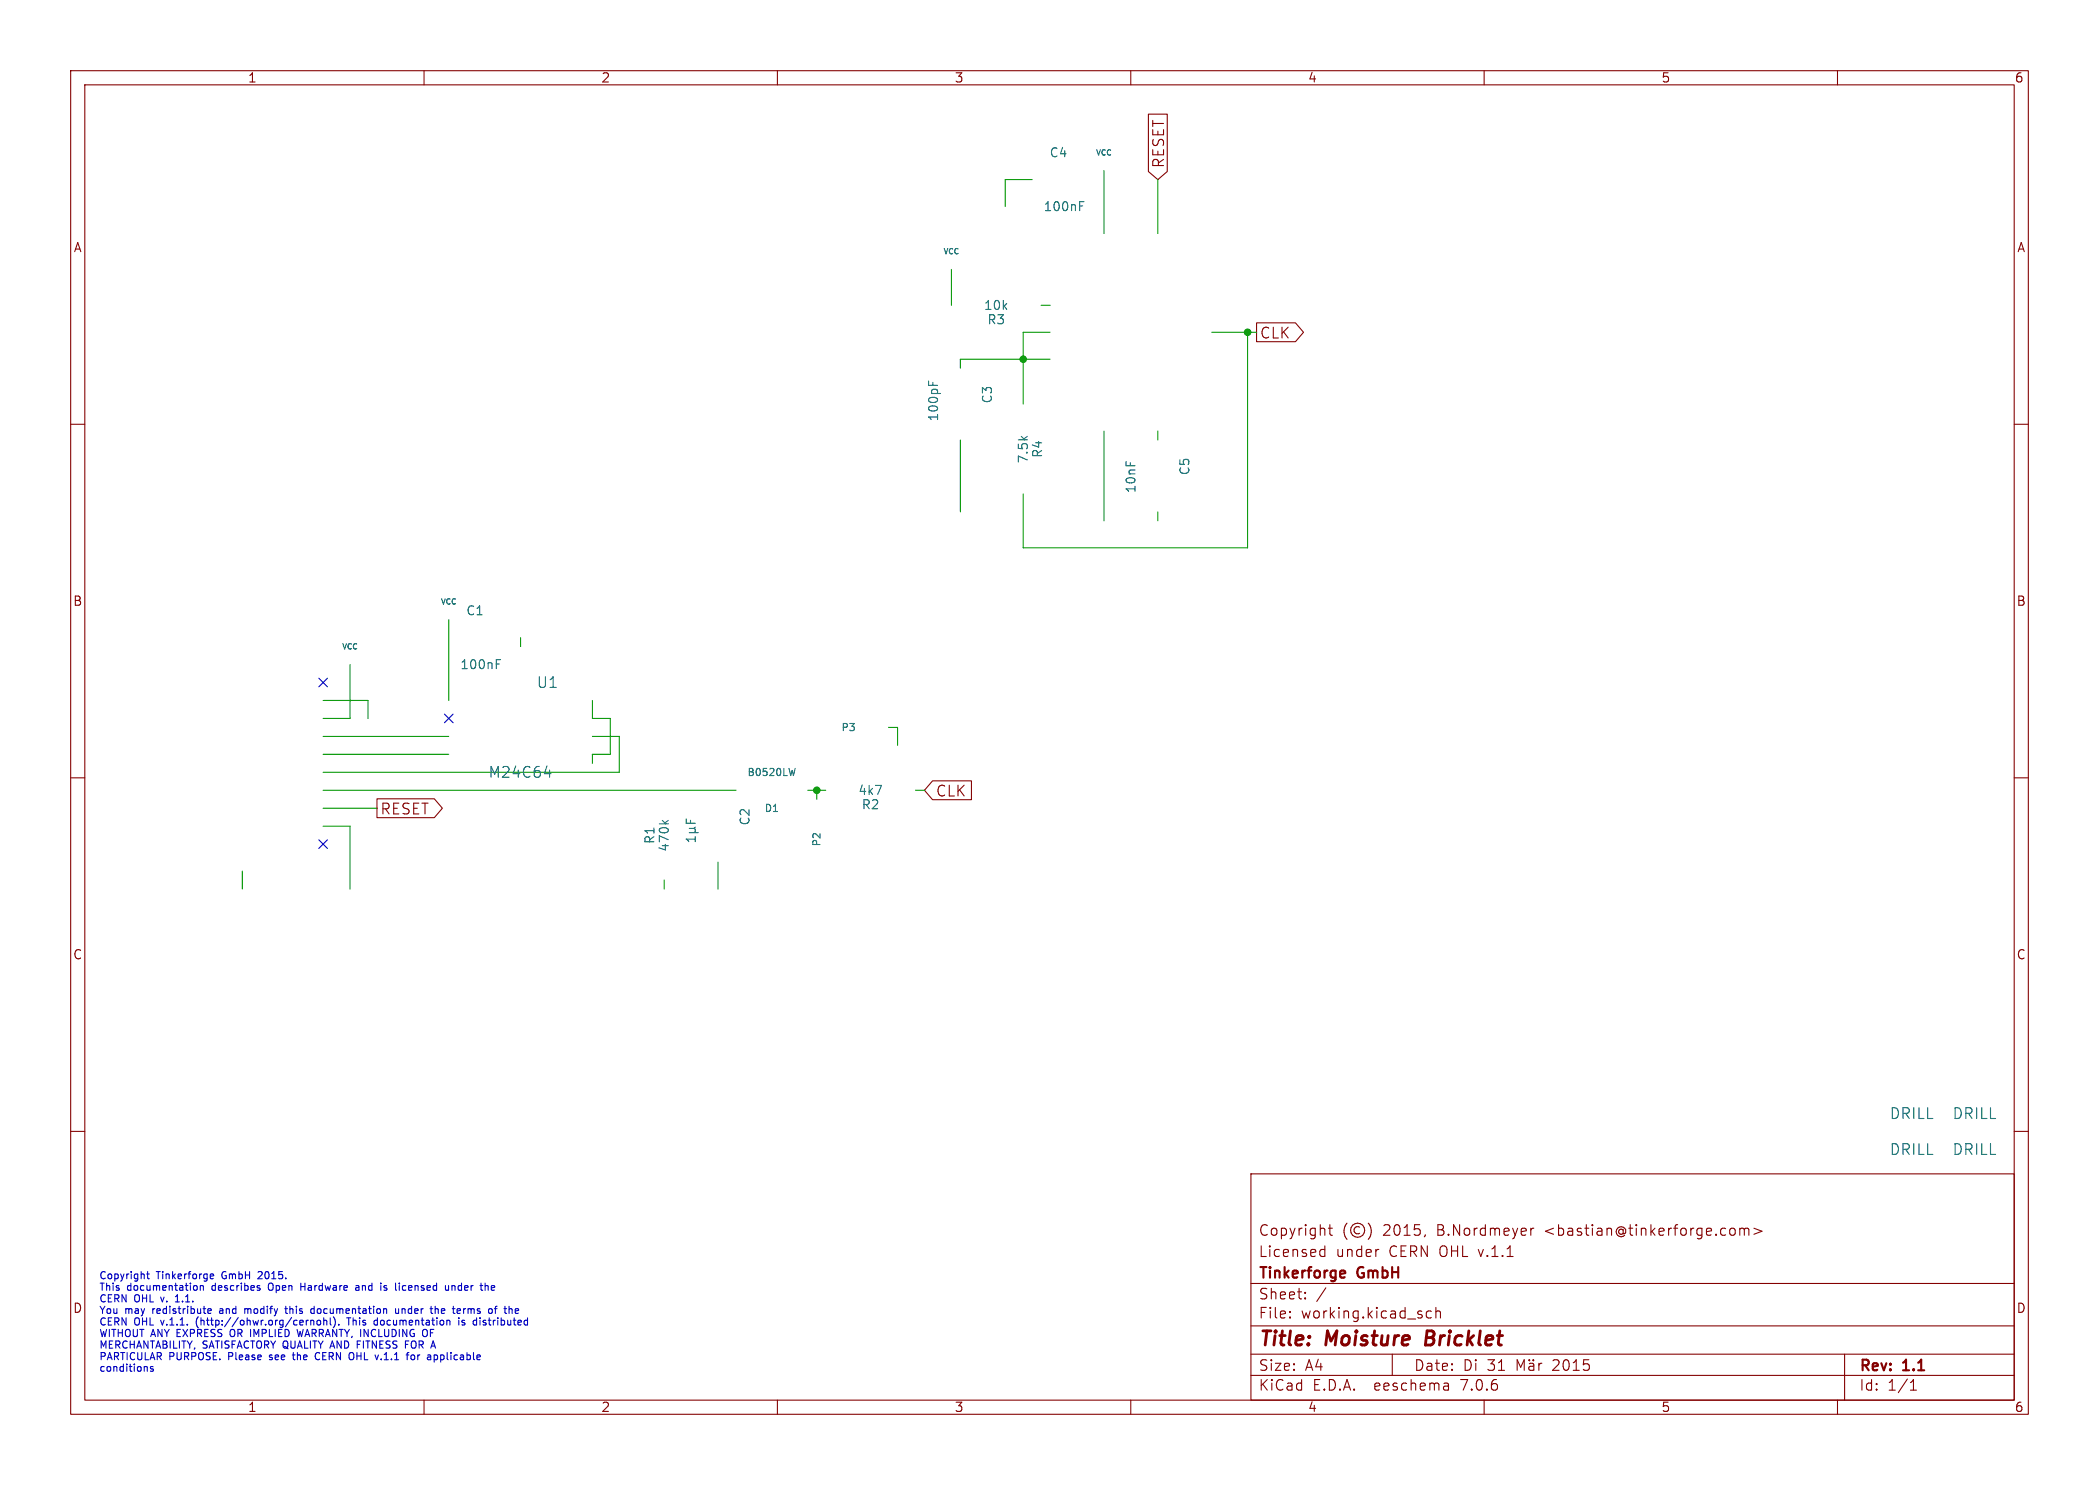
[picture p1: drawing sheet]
<svg xmlns="http://www.w3.org/2000/svg" width="297mm" height="210mm" viewBox="0 0 297 210" stroke-linecap="round" stroke-linejoin="round" font-family="sans-serif">
<g fill="none" stroke="#840000" stroke-width=".15">
<path d="M10 10h277v190h-277zM12 12h273v186h-273zM60 10v2M110 10v2M160 10v2M162.5 16.1h2.7v8.2l-1.4 1.1-1.3-1.1zM210 10v2M260 10v2M10 60h2M177.8 45.7h5.5l1.1 1.3-1.1 1.3h-5.5zM285 60h2M10 110h2"/>
<path d="M53.3 113h8.2l1.1 1.3-1.1 1.3h-8.2zM132 110.4h5.5v2.7h-5.5l-1.2-1.3zM285 110h2M10 160h2M285 160h2M177 166h108v32h-108zM186.9 177.6l.1 .1 .5-.1M186.9 176.8l.1-.1 .5 .1M187.5 176.2v1.5M188 173.7h.5M188.2 173.2v1.3v.1l.3 .1M190.6 173a1.72 1.72 0 0 0 0 2.3"/>
<path d="M192.4 173.6a.52 .52 0 0 0-.8 .4 .52 .52 0 0 0 .8 .4M193.6 173a1.72 1.72 0 0 1 0 2.3M195 176.7h.1M201.7 174.6l-.2 .3M216.6 173.7v1M217 173.7l-.3 .1-.1 .2M245 173.7a.41 .41 0 0 1 .5 .3v.4a.41 .41 0 0 1-.5 .3M246.2 173.8a.37 .37 0 0 1 .6 .1M246.2 173.7v1M246.8 173.9l.2-.2 .4 .1 .1 .9M246.8 173.9v.8M248.2 173.7l1.1 .4-1.1 .5"/>
<path d="M60 198v2M110 198v2M160 198v2M177 194.5h108M177 191.5h108M177 187.5h108M177 181.5h108M182.5 186.3h.1l-.1 .1M182.5 186.3v.1M182.5 185.5v.1M182.5 185.5h.1l-.1 .1M184.7 183.6v.1"/>
<path d="M184.7 183.6h-.1l.1 .1M184.7 182.8v.1M184.7 182.8h-.1l.1 .1M187.6 182.1l-1.3 2M197 191.5v3M202.5 185.5l-.4-.1-.3 .3v.4l.2 .2 .1 .1 .4-.1M203.2 185.5a.37 .37 0 0 1 .6 .1v.8M203.2 184.9v1.5M204.9 195.7l.1 .9M205 196.5l-.2 .1M205 196h-.2M210 198v2"/>
<path d="M214.7 193.8v-1.5l.5 1.1 .5-1.1v1.5M216.4 192.9l.1-.1 .5 .1v.9M216.4 192.3l.1 .1h-.1M216.4 192.3l-.1 .1h.1M216.4 192.3v.1M217 192.3v.1M217 192.3l-.1 .1h.1M217 193.2h-.5a.29 .29 0 0 0-.2 .3 .29 .29 0 0 0 .2 .3l.5-.1M217.7 192.8v1M218.2 192.8l-.3 .1-.2 .2M260 198v2M261 191.5v6.5"/>
<path d="M270.3 196.6h.9M270.3 195.5l.4-.4v1.5"/>
<circle cx="192.1" cy="174" r="1"/>
</g>
<path d="M201.9 188.2l-.2 2h.7" fill="none" stroke="#840000" stroke-width=".4"/>
<path d="M190.1 179.7l.2 .1v.2l-.7 .2M190.3 180.6l-.2 .1" fill="none" stroke="#840000" stroke-width=".3"/>
<g fill="none" stroke="#0000c2" stroke-width=".15">
<path d="M20.9 179.8v.9l.2 .1M36.6 179.9h-.1M20.7 193.3l.1 .1v.5M20.7 180.2h.4M21.7 193.3h-.3l-.1 .1v.1l.4 .1v.3h-.4M24.8 184.1h.6M25 183.2l-.2 .2M27.6 181.8h.2l.1 .2v.4l-.3 .1M27.8 186.7v.6M28.3 181.9l.2-.1h.2l.1 .7M28.3 181.8v.7M29.4 185.4l.5-.1-.1-.2h-.2l-.2 .1 .1 .5h.3"/>
<path d="M29.7 180.3l.2-.1h.2l.1 .1v.1l-.5 .1M29.7 180.7l.2 .1h.3M31.1 185.4v.3M32.6 188.1v.8M34.6 185.1v.6M34.9 185.1l-.3 .1M36.7 182.1l.1 .2-.1 .2M36.7 181.8h.1M37.1 180.3l-.6 .5h.6M38 181.6v.7M38.1 192.2l.1 .1M38.2 191.7v.2"/>
<path d="M40.3 185.1h.4M40.4 184.7v.9l.3 .1M41.4 191.6h.3M41.5 191.3v.8l.2 .2M42 188l.3 1 .2-.7 .2 .7M42.6 181.5v1M42.6 181.9h.5M44 185.6l.2 .1h.3M44 186.7v.7M44 186.8l.1-.1 .3 .1v.6M44.5 185.1h-.3l-.2 .2M44.5 184.7v1"/>
<path d="M44.8 191.3a.5 .5 0 0 0-.2 .7 .5 .5 0 0 0 .6 .2M44.9 186.8l.3-.1 .2 .2v.3l-.2 .2-.3-.1-.1-.1zM45.8 186.8l.2-.1 .2 .1v.6M45.8 186.4v1M46.7 186.4v.8l.2 .2M47.2 186.3a1.19 1.19 0 0 1 0 1.4M47.9 187.3v.1M49.3 186.4v1M49.9 191.3a.72 .72 0 0 1 0 .9M50.4 181.8h.3l.1 .7M50.5 190.1h.4M50.8 182l-.3 .1-.2 .1 .2 .3 .3-.1"/>
<path d="M53 187.3l.1 .1 .3-.1M53.4 186.8l-.3-.1-.1 .1M53.4 186.4v1M54.3 182.4h.4M54.7 181.8h-.2l-.2 .1 .1 .2 .3 .1M56 185.1v.6h.3h.1M56.4 185.1v.6M56.5 181.5v.1M56.9 185.1v.6M57 181.8l-.1 .2 .1 .4M57 185.1l-.1 .1M57.4 190.1h.3"/>
<path d="M58.2 191.7l.3-.1 .2 .2v.3l-.2 .2-.3-.1-.1-.1zM60.3 188.1a.72 .72 0 0 1 0 .9M61.4 191.7l.3-.1 .2 .2-.1 .4h-.4M61.6 185.2l.1-.1h.3v.6M61.6 184.7v1M63 181.8l.1 .6 .2 .1 .2-.1M63.5 181.8v.7M63.5 186.7l.2 .2v.5M64 181.8v.7M64.3 181.8h-.2l-.1 .1M64.9 186.4v.1M64.9 186.7v.7"/>
<path d="M65 185.1l.2 .2-.5 .1M65.1 185.7h-.1M65.4 187.3h.3M65.6 185.1v.6M65.6 185.2v.1M65.7 186.8l-.2-.1-.1 .2v.1l.3 .1M67.9 186.4v.1M67.9 186.7v.7M68.8 181.8l.3 .1v.6M69.6 181.8v.6M70 185.1h.3M70 182l-.5 .1"/>
<path d="M70.3 184.7l-.2 .2v.8M72.9 185.7h.4M72.9 185.1h.3l.2 .2-.5 .1"/>
</g>
<g fill="none" stroke="#009600" stroke-width=".15">
<path d="M134.6 38.1v5.1M146 25.4h-3.8v3.8M156.2 24.1v8.9M163.8 25.4v7.6M147.3 43.2h1.3M148.6 47h-3.8v10.2M148.6 50.8h-12.7v1.3M171.4 47h6.4M176.5 47v30.5h-31.7v-7.6M135.9 62.2v10.2M156.2 61v12.7M163.8 61v1.2"/>
<path d="M163.8 72.4v1.3M45.7 99.1h6.4v2.5M49.5 94v7.6h-3.8M63.5 87.6v11.5M73.7 90.2v1.2M83.8 99.1v2.5h2.6v5.1h-2.6v1.3M45.7 111.8h58.4M45.7 106.7h17.8M45.7 104.1h17.8M45.7 114.3h7.6M45.7 116.8h3.8v8.9M83.8 104.1h3.8v5.1h-41.9"/>
<path d="M114.3 111.8h2.5M115.6 111.8v1.2M125.7 102.9h1.3v2.5M129.5 111.8h1.3M34.3 123.2v2.5M94 124.5v1.2M101.6 121.9v3.8"/>
</g>
<path d="M45.1 95.9l1.2 1.2M46.3 95.9l-1.2 1.2M45.1 118.8l1.2 1.2M46.3 118.8l-1.2 1.2M62.9 101l1.2 1.2M64.1 101l-1.2 1.2" fill="none" stroke="#000084" stroke-width=".15"/>
<g fill="none" stroke="#006464" stroke-width=".15">
<path d="M152.8 29.1h.4M152.8 28.5h.6M131.4 53.9v.6M132 54.1v.4M70.2 93.9h.4M70.2 93.3h.6M77 109.4h1M77.8 108.9v1M93.7 116l.5 .5M94.6 116l-.5 .4M97.1 115.8v.6h1.3M97.5 117.8h1.3"/>
<path d="M97.5 117.2h.7M97.7 116v.4M98.2 117.2l.2 .1v.3l-.2 .2M98.4 118.3v.7M98.4 118.7h-1.3l.4 .3M98.4 117l-.2 .2M112.5 108.7l-.2 1"/>
</g>
<g fill="#009600" stroke="#009600" stroke-width=".15">
<circle cx="144.8" cy="50.8" r=".46"/>
<circle cx="176.5" cy="47" r=".46"/>
<circle cx="115.6" cy="111.8" r=".46"/>
</g>
<g font-size="2.8" fill="#840000">
<text x="178" y="190.9">Title:</text>
<text x="187.7" y="190.9">Moisture</text>
<text x="202.6" y="190.9">Bricklet</text>
</g>
<g font-size="2.1" fill="#840000">
<text x="164.9" y="23.9" transform="rotate(-90 164.9 23.9)">RESET</text>
<text x="178.2" y="48.1">CLK</text>
<text x="132.3" y="112.9">CLK</text>
<text x="53.7" y="115.4">RESET</text>
<text x="178" y="178">Licensed</text>
<text x="178" y="175">Copyright</text>
<text x="189" y="178">under</text>
<text x="195.7" y="175">2015,</text>
<text x="196.6" y="178">CERN OHL v.1.1</text>
<text x="203.5" y="175">B.Nordmeyer</text>
<text x="218.8" y="175">&lt;bastian@tinkerforge.com&gt;</text>
<text x="178" y="184">Sheet:</text>
<text x="178" y="181.2">Tinkerforge</text>
<text x="192.2" y="181.2">GmbH</text>
<text x="178" y="186.7">File:</text>
<text x="184.1" y="186.7">working.kicad_sch</text>
<text x="178" y="196.9">KiCad</text>
<text x="178" y="194.1">Size:</text>
<text x="184.7" y="194.1">A4</text>
<text x="185.7" y="196.9">E.D.A.</text>
<text x="194.6" y="196.9">eeschema</text>
<text x="200" y="194.1">Date:</text>
<text x="207" y="196.9">7.0.6</text>
<text x="207" y="194.1">Di</text>
<text x="210.5" y="194.1">31</text>
<text x="220" y="194.1">2015</text>
<text x="263" y="194.3">Rev:</text>
<text x="263" y="196.9">Id:</text>
<text x="267.1" y="196.9">1/1</text>
<text x="269.4" y="194.3">1.1</text>
</g>
<g font-size="2.1" fill="#006464">
<text x="75.9" y="97.5">U1</text>
<text x="69" y="110.2">M24C64</text>
<text x="267.3" y="158.5">DRILL</text>
<text x="276.2" y="158.5">DRILL</text>
<text x="267.3" y="163.6">DRILL</text>
<text x="276.2" y="163.6">DRILL</text>
</g>
<g font-size="1.8" fill="#840000">
<text x="35" y="11.9">1</text>
<text x="85" y="11.9">2</text>
<text x="135" y="11.9">3</text>
<text x="185" y="11.9">4</text>
<text x="235" y="11.9">5</text>
<text x="285" y="11.9">6</text>
<text x="10.3" y="35.9">A</text>
<text x="285.3" y="35.9">A</text>
<text x="10.3" y="85.9">B</text>
<text x="285.3" y="85.9">B</text>
<text x="10.3" y="135.9">C</text>
<text x="285.3" y="135.9">C</text>
<text x="10.3" y="185.9">D</text>
<text x="285.3" y="185.9">D</text>
<text x="35" y="199.9">1</text>
<text x="85" y="199.9">2</text>
<text x="135" y="199.9">3</text>
<text x="185" y="199.9">4</text>
<text x="235" y="199.9">5</text>
<text x="285" y="199.9">6</text>
</g>
<g font-size="1.8" fill="#006464">
<text x="148.4" y="22.5">C4</text>
<text x="147.6" y="30.1">100nF</text>
<text x="139.1" y="44">10k</text>
<text x="139.6" y="46.1">R3</text>
<text x="132.9" y="59.7" transform="rotate(-90 132.9 59.7)">100pF</text>
<text x="140.6" y="57.1" transform="rotate(-90 140.6 57.1)">C3</text>
<text x="145.6" y="65.6" transform="rotate(-90 145.6 65.6)">7.5k</text>
<text x="147.7" y="64.8" transform="rotate(-90 147.7 64.8)">R4</text>
<text x="160.9" y="69.8" transform="rotate(-90 160.9 69.8)">10nF</text>
<text x="168.5" y="67.3" transform="rotate(-90 168.5 67.3)">C5</text>
<text x="65.9" y="87.2">C1</text>
<text x="65" y="94.8">100nF</text>
<text x="121.4" y="112.6">4k7</text>
<text x="92.8" y="119.5" transform="rotate(-90 92.8 119.5)">R1</text>
<text x="106.3" y="116.8" transform="rotate(-90 106.3 116.8)">C2</text>
<text x="121.8" y="114.7">R2</text>
<text x="94.8" y="120.5" transform="rotate(-90 94.8 120.5)">470k</text>
</g>
<g font-size="1.4" fill="#006464">
<text x="119" y="103.6">P3</text>
<text x="105.7" y="110">B0520LW</text>
<text x="108.1" y="115">D1</text>
<text x="116.3" y="119.8" transform="rotate(-90 116.3 119.8)">P2</text>
</g>
<g font-size="1.4" fill="#0000c2">
<text x="14" y="181">Copyright</text>
<text x="14" y="182.6">This</text>
<text x="14" y="184.2">CERN</text>
<text x="14" y="185.9">You</text>
<text x="17.7" y="185.9">may</text>
<text x="18" y="182.6">documentation</text>
<text x="19" y="184.2">OHL</text>
<text x="21.8" y="185.9">redistribute</text>
<text x="22.2" y="181">Tinkerforge</text>
<text x="23" y="184.2">v.</text>
<text x="25.3" y="184.2">1.1.</text>
<text x="30.2" y="182.6">describes</text>
<text x="31.5" y="185.9">and</text>
<text x="31.6" y="181">GmbH</text>
<text x="35.3" y="185.9">modify</text>
<text x="37" y="181">2015.</text>
<text x="38.4" y="182.6">Open</text>
<text x="41.4" y="185.9">this</text>
<text x="43.2" y="182.6">Hardware</text>
<text x="45.2" y="185.9">documentation</text>
<text x="51.3" y="182.6">and</text>
<text x="55.1" y="182.6">is</text>
<text x="57.4" y="182.6">licensed</text>
<text x="57.4" y="185.9">under</text>
<text x="62.7" y="185.9">the</text>
<text x="64.7" y="182.6">under</text>
<text x="66.1" y="185.9">terms</text>
<text x="70" y="182.6">the</text>
<text x="71.4" y="185.9">of</text>
<text x="14" y="187.5">CERN</text>
<text x="14" y="189.2">WITHOUT ANY EXPRESS</text>
<text x="14" y="190.8">MERCHANTABILITY,</text>
<text x="19" y="187.5">OHL</text>
<text x="23" y="187.5">v.1.1.</text>
<text x="28.2" y="187.5">(http://ohwr.org/cernohl).</text>
<text x="28.7" y="190.8">SATISFACTORY QUALITY AND</text>
<text x="33" y="189.2">OR IMPLIED</text>
<text x="43.1" y="189.2">WARRANTY, INCLUDING</text>
<text x="49.9" y="187.5">This</text>
<text x="51.2" y="190.8">FITNESS</text>
<text x="53.9" y="187.5">documentation</text>
<text x="58.3" y="190.8">FOR</text>
<text x="61.3" y="189.2">OF</text>
<text x="66.1" y="187.5">is</text>
<text x="68.4" y="187.5">distributed</text>
<text x="14" y="192.4">PARTICULAR</text>
<text x="14" y="194.1">conditions</text>
<text x="23.9" y="192.4">PURPOSE.</text>
<text x="32.5" y="192.4">Please</text>
<text x="38.6" y="192.4">see</text>
<text x="42.2" y="192.4">the</text>
<text x="45.6" y="192.4">CERN</text>
<text x="50.6" y="192.4">OHL</text>
<text x="54.6" y="192.4">v.1.1</text>
<text x="59.3" y="192.4">for</text>
<text x="62.5" y="192.4">applicable</text>
</g>
<g font-size="1.1" fill="#006464">
<text x="155" y="22.2">VCC</text>
<text x="133.4" y="36.2">VCC</text>
<text x="62.3" y="85.7">VCC</text>
<text x="48.3" y="92">VCC</text>
</g>
</svg>
